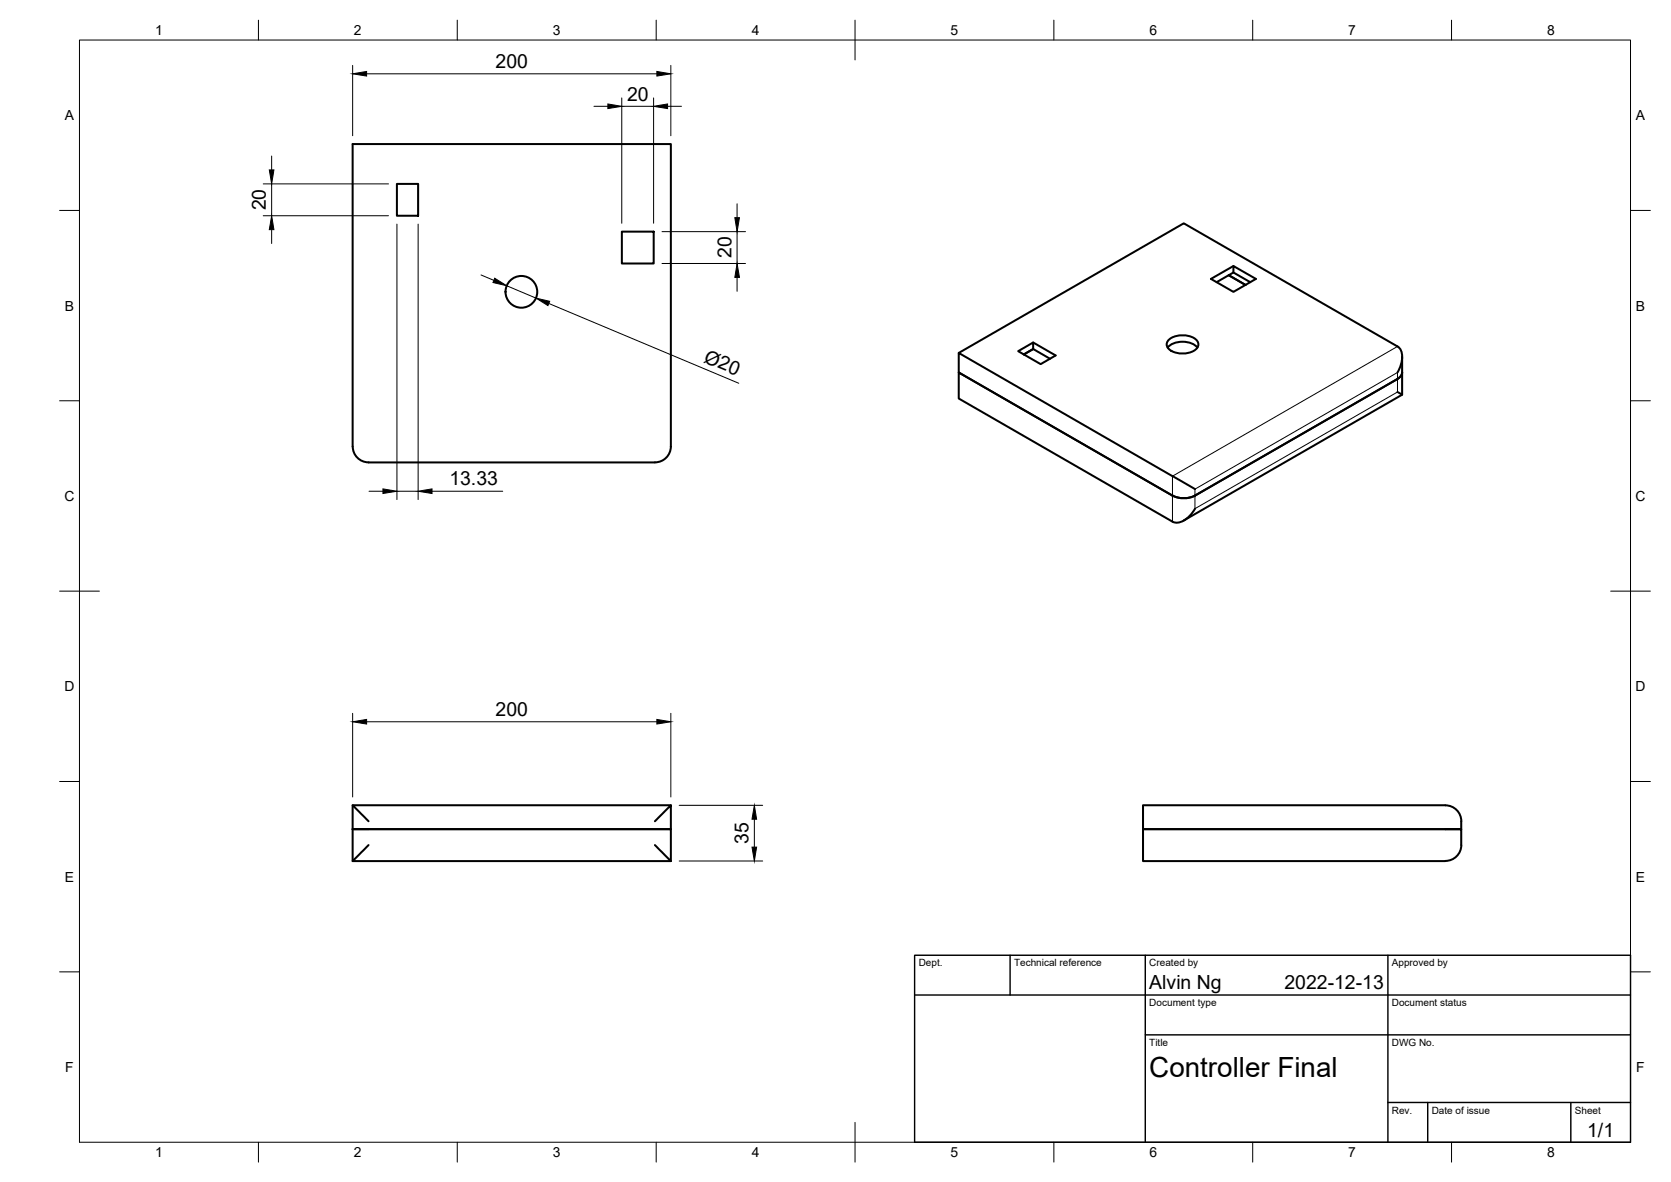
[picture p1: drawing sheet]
<svg xmlns="http://www.w3.org/2000/svg" width="420mm" height="297mm" viewBox="0 0 420 297" stroke-linecap="round" stroke-linejoin="round" font-family="sans-serif">
<!-- layer: Visible -->
<g fill="none" stroke="#000" stroke-width=".51">
<path d="M99.8 46.2h5.3v8h-5.3zM156.4 58.2h8v8h-8zM308.9 69.2l4.3 2.4M310.1 66.9l-5.6 3.2 5.6 3.2 5.7-3.2-5.7-3.2v1.6l-4.2 2.4M310.1 68.5l4.3 2.4M241.1 88.7l56.5-32.6 53.8 31a3.5 3.5 0 0 1 1 3.8l-1 2.7M259.8 86.1l5.6 3.2-3.7 2.2-5.7-3.2 3.8-2.2v1.6l-2.4 1.4M259.8 87.7l4.2 2.5M259.8 87.7l-2.3 1.4M293.6 87.4a5.4 5.4 0 0 1 7.5 0M293.9 85.3a5.6 5.6 0 0 1 7.2 .5 1.93 1.93 0 0 1-1.6 2.7 5.6 5.6 0 0 1-5.9-1.2 1.5 1.5 0 0 1 .3-2zM351.4 98.5l1.2 .7"/>
<path d="M352.6 93.6v5.6l-55 31.6M352.6 89.7v3.9M352.6 93.6l-.2 .7-1 .9-50.9 29.3a6.3 6.3 0 0 1-5.7 0M92.7 116.2h72M92.7 116.2a4 4 0 0 1-4-4v-76h80v76a4 4 0 0 1-4 4M294.8 119.7l-53.7-31v4.9l53.7 31M294.8 119.6l5.7 3.3M294.8 124.6l-53.7-31v6.5l53.7 31M300.5 127.8a5.7 5.7 0 0 1-5.1 3.5l-.6-.2M88.7 202.4v14h80M92.7 212.4l-4 4M164.7 212.4l4 4"/>
<path d="M164.7 206.4l4-4v6h-80h80v8M168.7 202.4h-80l4 4M363.4 202.4h-76v6h76h-76v8h76a4.1 4.1 0 0 0 4-4v-4h-4h4a5.4 5.4 0 0 0-1.1-4.8 4 4 0 0 0-2.9-1.2"/>
<circle cx="131.1" cy="73.3" r="4"/>
</g>
<!-- layer: Visible Narrow -->
<path d="M351.4 87.1l-56.6 32.6v11.4M300.5 122.9l50.9-29.3v4.9l-50.9 29.3z" fill="none" stroke="#000" stroke-width=".25"/>
<!-- layer: BORDER -->
<g fill="none" stroke="#000" stroke-width=".25">
<path d="M20 10.1h390v276.9h-390zM65 5.1v5M115 5.1v5M165 5.1v5M215 5.1v10M265 5.1v5M315 5.1v5M365 5.1v5M15 52.9h5M410 52.9h5M15 100.7h5M410 100.7h5"/>
<path d="M15 148.6h10M405 148.6h10M15 196.4h5M410 196.4h5M15 244.2h5M410 244.2h5M65 287v5M115 287v5M165 287v5M215 282.1v9.9M265 287v5M315 287v5"/>
<path d="M365 287v5"/>
</g>
<!-- layer: TITLEBLOCK -->
<path d="M230 240.1h180v46.9h-180zM230 250h180M254 240.1v9.9M288 240.1v46.9M349 240.1v46.9M288 260.1h122M349 277.1h61M359 277.1v9.9M395 277.1v9.9" fill="none" stroke="#000" stroke-width=".36"/>
<!-- layer: FD_Dimensions -->
<g fill="none" stroke="#000" stroke-width=".25">
<path d="M88.7 16.4v17.7M92.2 18.5h73M168.7 16.4v17.7M68.3 39.2v3.5M149.4 26.7h3.4M156.3 24.6v31.5M156.3 26.7h8M164.3 24.6v31.5M167.9 26.7h3.4M66.2 46.2h31.5M66.2 54.2h31.5M68.3 46.2v8"/>
<path d="M68.3 57.7v3.5M99.8 56.3v69.2M105.1 56.3v69.2M166.5 58.2h21M185.3 51.2v3.5M185.3 58.2v8M120.9 69.1l3.3 1.3M127.4 71.8l7.4 3.1M138 76.3l47.8 20M166.5 66.2h21M185.3 69.7v3.5M92.8 123.5h3.5"/>
<path d="M99.8 123.5h5.3M108.6 123.5h17.8M88.7 179.3v21M168.7 179.3v21M92.2 181.4h73M170.8 216.4h21M170.8 202.4h21M189.7 205.9v7"/>
</g>
<g fill="#000" stroke="#000" stroke-width=".25">
<path d="M88.7 18.5l3.5-.5v1.1zM165.2 18l3.5 .5-3.5 .6zM152.8 26.1l3.5 .6-3.5 .6zM164.3 26.7l3.6-.6v1.2zM67.7 42.7h1.2l-.6 3.5zM68.3 54.2l.6 3.5h-1.2zM184.8 54.7h1.1l-.6 3.5zM124.4 69.9l3 1.9-3.4-.8zM134.8 74.9l3.4 .8-.4 1.1zM185.3 66.2l.6 3.5h-1.1zM96.3 122.9l3.5 .6-3.5 .5zM105.1 123.5l3.5-.6v1.1z"/>
<path d="M88.7 181.4l3.5-.6v1.2zM165.2 180.8l3.5 .6-3.5 .6zM189.1 212.9h1.1l-.5 3.5zM189.7 202.4l.5 3.5h-1.1z"/>
</g>
<text font-size="7" x="289" y="270.6">Controller Final</text>
<g font-size="4.9">
<text x="124.6" y="17.1">200</text>
<text x="157.7" y="25.3">20</text>
<text x="66.8" y="52.9" transform="rotate(-90 66.8 52.9)">20</text>
<text x="183.9" y="64.9" transform="rotate(-90 183.9 64.9)">20</text>
<text x="176.7" y="90.9" transform="rotate(23 176.7 90.9)">Ø20</text>
<text x="113" y="122">13.33</text>
<text x="124.6" y="179.9">200</text>
<text x="188.2" y="212.1" transform="rotate(-90 188.2 212.1)">35</text>
<text x="289" y="248.5">Alvin Ng</text>
<text x="323" y="248.5">2022-12-13</text>
<text x="399.1" y="285.7">1/1</text>
</g>
<g font-size="3.5">
<text x="39" y="8.8">1</text>
<text x="89" y="8.8">2</text>
<text x="139" y="8.8">3</text>
<text x="189" y="8.8">4</text>
<text x="239" y="8.8">5</text>
<text x="289" y="8.8">6</text>
<text x="339" y="8.8">7</text>
<text x="389" y="8.8">8</text>
<text x="16.3" y="30.2">A</text>
<text x="411.3" y="30.2">A</text>
<text x="16.3" y="78">B</text>
<text x="411.3" y="78">B</text>
<text x="16.2" y="125.9">C</text>
<text x="411.2" y="125.9">C</text>
<text x="16.2" y="173.7">D</text>
<text x="411.2" y="173.7">D</text>
<text x="16.3" y="221.6">E</text>
<text x="411.3" y="221.6">E</text>
<text x="16.4" y="269.4">F</text>
<text x="411.4" y="269.4">F</text>
<text x="39" y="290.8">1</text>
<text x="89" y="290.8">2</text>
<text x="139" y="290.8">3</text>
<text x="189" y="290.8">4</text>
<text x="239" y="290.8">5</text>
<text x="289" y="290.8">6</text>
<text x="339" y="290.8">7</text>
<text x="389" y="290.8">8</text>
</g>
<g font-size="2.5">
<text x="231" y="242.9">Dept.</text>
<text x="255" y="242.9">Technical reference</text>
<text x="289" y="242.9">Created by</text>
<text x="350" y="242.9">Approved by</text>
<text x="289" y="252.8">Document type</text>
<text x="350" y="252.8">Document status</text>
<text x="289" y="262.9">Title</text>
<text x="350" y="262.9">DWG No.</text>
<text x="350" y="279.9">Rev.</text>
<text x="360" y="279.9">Date of issue</text>
<text x="396" y="279.9">Sheet</text>
</g>
</svg>
